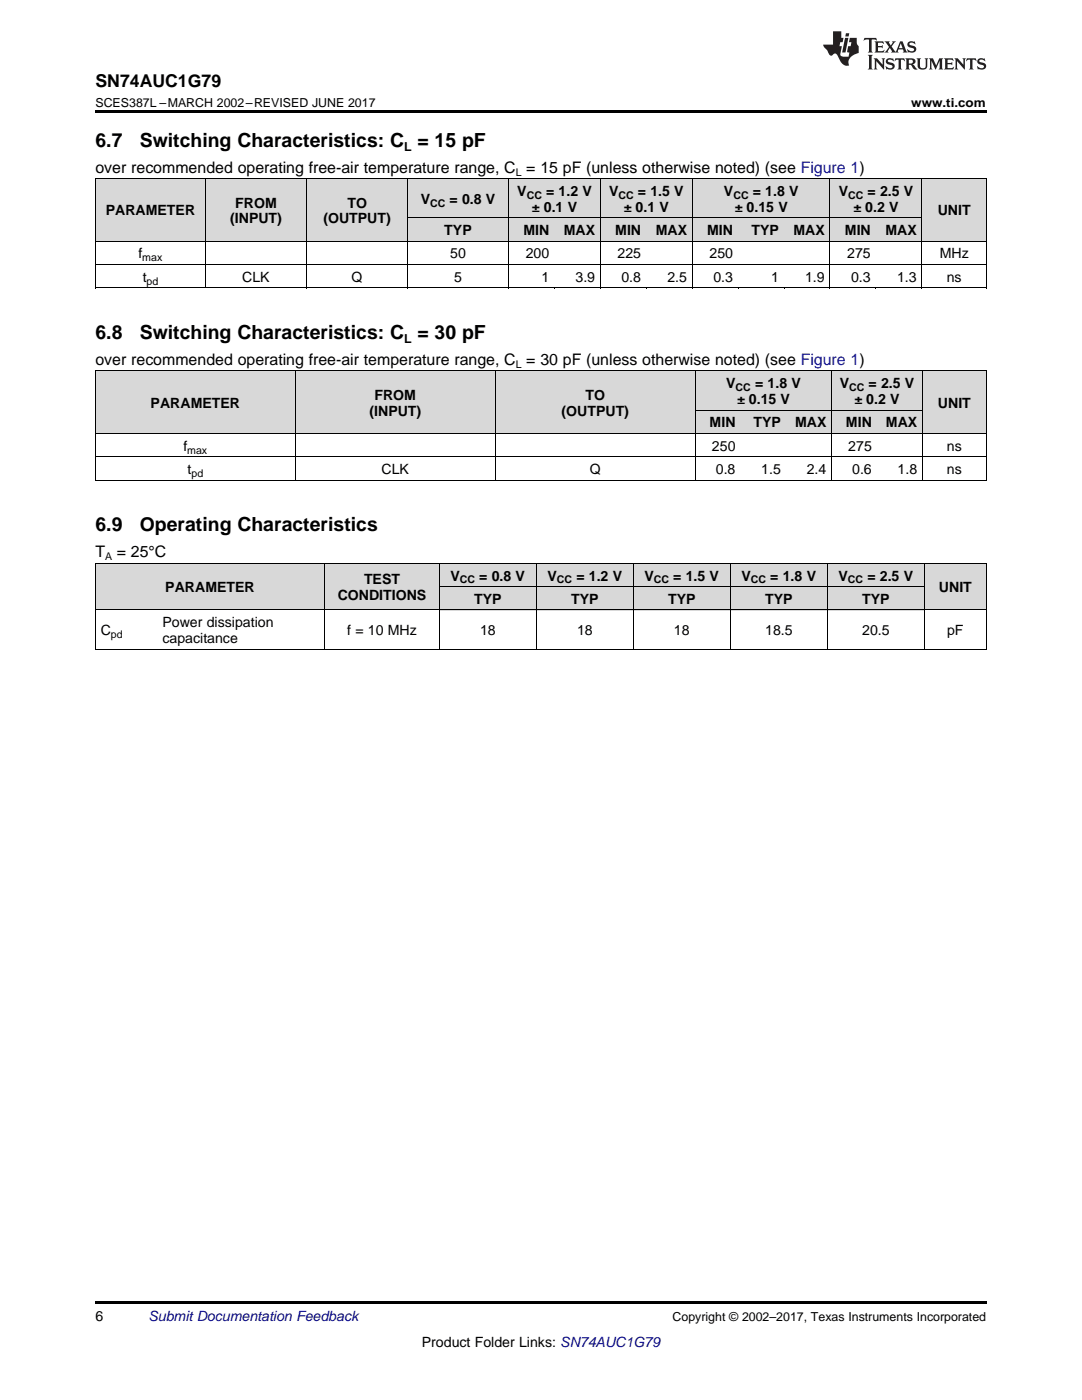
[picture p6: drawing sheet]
<svg xmlns="http://www.w3.org/2000/svg" width="216mm" height="279mm" viewBox="0 0 216 279" stroke-linecap="round" stroke-linejoin="round" font-family="sans-serif">
<g fill="#d8d8d8">
<path d="M19 112.5h12.4v9.3h-12.4z"/>
<path d="M31.4 112.5h33.4v9.3h-33.4z"/>
<path d="M64.8 112.5h22.9v9.3h-22.9z"/>
<path d="M184.5 112.5h12.3v9.3h-12.3z"/>
<path d="M87.7 117.1h19.4v4.7h-19.4z"/>
<path d="M107.1 117.1h19.3v4.7h-19.3z"/>
<path d="M126.4 117.1h19.4v4.7h-19.4z"/>
<path d="M145.8 117.1h19.3v4.7h-19.3z"/>
<path d="M165.1 117.1h19.4v4.7h-19.4z"/>
<path d="M87.7 112.5h19.4v4.6h-19.4z"/>
<path d="M107.1 112.5h19.3v4.6h-19.3z"/>
<path d="M126.4 112.5h19.4v4.6h-19.4z"/>
<path d="M145.8 112.5h19.3v4.6h-19.3z"/>
<path d="M165.1 112.5h19.4v4.6h-19.4z"/>
<path d="M19 74.1h39.9v12.5h-39.9z"/>
<path d="M58.9 74.1h39.9v12.5h-39.9z"/>
<path d="M98.8 74.1h40v12.5h-40z"/>
<path d="M184.1 74.1h12.7v12.5h-12.7z"/>
<path d="M138.8 81.9h9v4.7h-9z"/>
<path d="M147.8 81.9h9.1v4.7h-9.1z"/>
<path d="M156.9 81.9h9.1v4.7h-9.1z"/>
<path d="M166 81.9h9v4.7h-9z"/>
<path d="M175 81.9h9.1v4.7h-9.1z"/>
<path d="M138.8 74.1h9v7.8h-9z"/>
<path d="M147.8 74.1h9.1v7.8h-9.1z"/>
<path d="M156.9 74.1h9.1v7.8h-9.1z"/>
<path d="M166 74.1h9v7.8h-9z"/>
<path d="M175 74.1h9.1v7.8h-9.1z"/>
<path d="M19 35.7h22v12.5h-22z"/>
<path d="M41 35.7h20.2v12.5h-20.2z"/>
<path d="M61.2 35.7h20.2v12.5h-20.2z"/>
<path d="M184 35.7h12.8v12.5h-12.8z"/>
<path d="M81.4 43.5h20.1v4.7h-20.1z"/>
<path d="M101.5 43.5h9.2v4.7h-9.2z"/>
<path d="M110.7 43.5h9.1v4.7h-9.1z"/>
<path d="M119.8 43.5h9.2v4.7h-9.2z"/>
<path d="M129 43.5h9.2v4.7h-9.2z"/>
<path d="M138.2 43.5h9.2v4.7h-9.2z"/>
<path d="M147.4 43.5h9.1v4.7h-9.1z"/>
<path d="M156.5 43.5h9.2v4.7h-9.2z"/>
<path d="M165.7 43.5h9.1v4.7h-9.1z"/>
<path d="M174.8 43.5h9.2v4.7h-9.2z"/>
<path d="M81.4 35.7h20.1v7.8h-20.1z"/>
<path d="M101.5 35.7h9.2v7.8h-9.2z"/>
<path d="M110.7 35.7h9.1v7.8h-9.1z"/>
<path d="M119.8 35.7h9.2v7.8h-9.2z"/>
<path d="M129 35.7h9.2v7.8h-9.2z"/>
<path d="M138.2 35.7h9.2v7.8h-9.2z"/>
<path d="M147.4 35.7h9.1v7.8h-9.1z"/>
<path d="M156.5 35.7h9.2v7.8h-9.2z"/>
<path d="M165.7 35.7h9.1v7.8h-9.1z"/>
<path d="M174.8 35.7h9.2v7.8h-9.2z"/>
</g>
<g fill="#000">
<path d="M19 22h177.8v.5h-177.8zM19 57.5h.2zM61.1 57.5h.1zM81.2 57.5h.2zM101.4 57.5h.1zM110.6 57.5h.1zM119.7 57.5h.1zM128.9 57.5h.1zM138.1 57.5h.1zM147.2 57.5h.2zM156.4 57.5h.1zM165.6 57.5h.1z"/>
<path d="M174.7 57.5h.1zM183.9 57.5h.1zM196.7 57.5h.1zM19 259.7h177.8v.5h-177.8z"/>
</g>
<g fill="none" stroke="#000" stroke-width=".2">
<path d="M19 35.6h177.8M19.1 35.7v21.8M41 35.7v21.8M61.2 35.7v21.8M81.3 35.7v21.8M101.5 35.7v21.8M119.8 35.7v21.8M138.1 35.7v21.8M165.6 35.7v21.8M184 35.7v21.8M196.8 35.7v21.8M19 57.4h177.8"/>
<path d="M19 52.8h177.8M19 48.1h177.8M81.4 43.5h102.6M19 74h177.8M19.1 74.1v21.8M58.9 74.1v21.8M98.8 74.1v21.8M138.7 74.1v21.8M165.9 74.1v21.8M184.1 74.1v21.8M196.8 74.1v21.8M19 95.8h177.8"/>
<path d="M19 91.2h177.8M19 86.5h177.8M138.8 81.9h45.3M19 112.4h177.8M19.1 112.5v17.1M64.8 112.5v17.1M87.6 112.5v17.1M87.7 117.1h96.8M107 112.5v17.1M126.3 112.5v17.1M145.7 112.5v17.1M165.1 112.5v17.1"/>
<path d="M184.4 112.5v17.1M196.8 112.5v17.1M19 129.6h177.8M19 121.7h177.8"/>
</g>
<g fill="#231f20">
<path d="M172.5 7.6l-.1 .5 .4-.2h.6v.1v2.1l-.2 .4h.9l-.2-.4v-2.1l.1-.1h.5l.5 .2-.2-.5zM174.5 8.3l.2 .3v1.5l-.2 .4h1.8l.2-.6a1.04 1.04 0 0 1-1.3 .2v-.7h.6l.3 .2v-.6l-.3 .2h-.6v-.6l.8-.1 .4 .3-.2-.5zM176.5 8.3l.9 1.1-.9 1.1h.8l-.2-.2 .4-.7 .5 .7-.2 .2h1.5l-.2-.2 .2-.4h.9l.1 .4-.2 .2h1l-.3-.3-.7-1.9h-.5l-.9 2-.8-1 .9-1h-.8l.1 .3-.4 .5-.3-.6 .1-.2zM179.7 8.6l.4 1h-.7zM181.3 8.4a.63 .63 0 0 0-.2 .7 .63 .63 0 0 0 .6 .4l.6 .2 .1 .2a.75 .75 0 0 1-.7 .4 .75 .75 0 0 1-.6-.5l.1 .7 .1-.1a1.11 1.11 0 0 0 1.5-.6 1.13 1.13 0 0 0-1.2-.8l-.1-.4a1.04 1.04 0 0 1 1.2 .2l-.2-.5-.2 .1-.4-.2zM173.2 10.9l.2 .4v2.2l-.2 .4h1l-.3-.4v-2.2l.3-.4zM174.3 11.6l.3 .4v1.5l-.3 .4h.8l-.2-.4v-1.3l1.5 1.7v-1.9l.2-.4h-.7l.2 .4v.9l-1.1-1.3zM177 11.8a.62 .62 0 0 0-.2 .7 .62 .62 0 0 0 .6 .4l.6 .1 .1 .3a.76 .76 0 0 1-.7 .3 .76 .76 0 0 1-.7-.4l.2 .7 .1-.1a1.11 1.11 0 0 0 1.5-.6 1.13 1.13 0 0 0-1.2-.8l-.1-.4a1.04 1.04 0 0 1 1.2 .2l-.2-.6-.2 .1-.5-.1zM178.7 11.6l-.2 .6a.61 .61 0 0 1 .8-.3v1.6l-.2 .4h.9l-.2-.4v-1.6a.63 .63 0 0 1 .7 .3l-.1-.6zM180.6 11.6l.3 .4v1.5l-.3 .4h1l-.2-.2-.1-.8 .6 .2a.76 .76 0 0 0 1.2 .7l-1-1a.58 .58 0 0 0 .6-.5 .58 .58 0 0 0-.5-.6zM181.4 11.9h.1a.45 .45 0 0 1 .5 .1 .45 .45 0 0 1 .1 .5l-.8 .2zM182.9 11.6l.2 .2a2.17 2.17 0 0 0 .3 1.9 .99 .99 0 0 0 1.6-.6v-1.1l.2-.4h-.7l.2 .2a1.92 1.92 0 0 1-.2 1.8 .6 .6 0 0 1-.9-.5v-1.1l.2-.4zM185.4 11.6l.2 .4v1.5l-.2 .4h.7l-.2-.4v-1.4l.8 1.8 .8-1.8v1.4l-.2 .4h.9l-.2-.4v-1.5l.2-.4h-.8l-.6 1.5-.6-1.5zM188.4 11.6l.2 .4v1.5l-.2 .4h1.8l.1-.6a1.04 1.04 0 0 1-1.2 .1v-.6h.5l.4 .2v-.6l-.4 .2h-.5v-.7h.8l.3 .3-.1-.6zM190.5 11.6l.2 .4v1.5l-.2 .4h.7l-.2-.4v-1.3l1.5 1.7v-1.9l.2-.4h-.7l.2 .4v.9l-1.1-1.3zM192.9 11.6l-.1 .6a.61 .61 0 0 1 .7-.3l.1 1.6-.3 .4h1l-.3-.4 .1-1.6a.63 .63 0 0 1 .7 .3l-.1-.6zM195.2 11.8a.62 .62 0 0 0-.2 .7 .62 .62 0 0 0 .6 .4l.6 .1 .1 .3a.76 .76 0 0 1-.7 .3 .76 .76 0 0 1-.6-.4l.1 .7 .1-.1a1.11 1.11 0 0 0 1.6-.6 1.13 1.13 0 0 0-1.3-.8l-.1-.4a1.04 1.04 0 0 1 1.2 .2l-.1-.6-.2 .1-.5-.1z"/>
<path d="M166.2 6.3v2.6h-1.9v.4l.8 .9a.91 .91 0 0 0 1 .8 .56 .56 0 0 1 .5-.3 .56 .56 0 0 1 .5 .3l.4 .8a1.53 1.53 0 0 0 1.9 1.2 1.54 1.54 0 0 1 1-2.1l.9-.3v-1.4a1.52 1.52 0 0 1-.4-1.6h-1.3l-.2 .8h.5l-.2 .8h-.5l-.1 1v.2l.4 .1-.2 .8a1.93 1.93 0 0 1-1.6-.3l.3-1.8h-.5l.2-.8h.4l.2-.8h-.4v-1.3zM168.6 7.6l-.6 2.9h.7l.6-2.9zM168.8 6.6l-.1 .7h.6l.2-.7z"/>
</g>
<g font-size="3.9">
<text x="19" y="29.3">6.7</text>
<text x="27.9" y="29.3">Switching Characteristics: C = 15 pF</text>
<text x="19" y="67.7">6.8</text>
<text x="27.9" y="67.7">Switching Characteristics: C = 30 pF</text>
<text x="19" y="106">6.9</text>
<text x="27.9" y="106">Operating Characteristics</text>
</g>
<text font-size="3.5" x="19" y="17.3">SN74AUC1G79</text>
<g font-size="3.2">
<text x="19" y="34.4">over recommended operating free-air temperature range, C = 15 pF (unless otherwise noted) (see Figure 1)</text>
<text x="19" y="72.8">over recommended operating free-air temperature range, C = 30 pF (unless otherwise noted) (see Figure 1)</text>
<text x="19" y="111.2">T</text>
<text x="23.3" y="111.2">= 25°C</text>
</g>
<g font-size="2.8">
<text x="47" y="41.4">FROM</text>
<text x="69.3" y="41.4">TO</text>
<text x="84" y="40.7">V</text>
<text x="89.7" y="40.7">= 0.8 V</text>
<text x="103.2" y="39.1">V</text>
<text x="109" y="39.1">=</text>
<text x="111.5" y="39.1">1.2 V</text>
<text x="121.5" y="39.1">V</text>
<text x="127.3" y="39.1">=</text>
<text x="129.8" y="39.1">1.5 V</text>
<text x="144.5" y="39.1">V</text>
<text x="150.2" y="39.1">= 1.8</text>
<text x="157.5" y="39.1">V</text>
<text x="167.4" y="39.1">V</text>
<text x="173.1" y="39.1">=</text>
<text x="175.6" y="39.1">2.5 V</text>
<text x="21.1" y="43">PARAMETER</text>
<text x="45.9" y="44.6">(INPUT)</text>
<text x="64.5" y="44.6">(OUTPUT)</text>
<text x="88.7" y="46.9">TYP</text>
<text x="104.5" y="46.9">MIN</text>
<text x="106.2" y="42.3">± 0.1 V</text>
<text x="112.5" y="46.9">MAX</text>
<text x="122.8" y="46.9">MIN</text>
<text x="124.5" y="42.3">± 0.1 V</text>
<text x="130.8" y="46.9">MAX</text>
<text x="141.1" y="46.9">MIN</text>
<text x="146.6" y="42.3">±</text>
<text x="149" y="42.3">0.15 V</text>
<text x="150" y="46.9">TYP</text>
<text x="158.3" y="46.9">MAX</text>
<text x="168.6" y="46.9">MIN</text>
<text x="170.3" y="42.3">± 0.2 V</text>
<text x="176.7" y="46.9">MAX</text>
<text x="187.1" y="43">UNIT</text>
<text x="27.6" y="51.6">f</text>
<text x="89.9" y="51.6">50</text>
<text x="104.9" y="51.6">200</text>
<text x="123.2" y="51.6">225</text>
<text x="141.6" y="51.6">250</text>
<text x="169.1" y="51.6">275</text>
<text x="187.5" y="51.6">MHz</text>
<text x="28.5" y="56.2">t</text>
<text x="48.3" y="56.2">CLK</text>
<text x="70.2" y="56.2">Q</text>
<text x="90.6" y="56.2">5</text>
<text x="108.1" y="56.2">1</text>
<text x="114.8" y="56.2">3.9</text>
<text x="124" y="56.2">0.8</text>
<text x="133.2" y="56.2">2.5</text>
<text x="142.3" y="56.2">0.3</text>
<text x="153.9" y="56.2">1</text>
<text x="160.7" y="56.2">1.9</text>
<text x="169.8" y="56.2">0.3</text>
<text x="179" y="56.2">1.3</text>
<text x="188.9" y="56.2">ns</text>
<text x="144.9" y="77.5">V</text>
<text x="150.7" y="77.5">= 1.8</text>
<text x="157.9" y="77.5">V</text>
<text x="167.6" y="77.5">V</text>
<text x="173.3" y="77.5">=</text>
<text x="175.8" y="77.5">2.5 V</text>
<text x="30.1" y="81.4">PARAMETER</text>
<text x="73.7" y="83">(INPUT)</text>
<text x="74.7" y="79.8">FROM</text>
<text x="112" y="83">(OUTPUT)</text>
<text x="116.8" y="79.8">TO</text>
<text x="147.1" y="80.6">±</text>
<text x="149.4" y="80.6">0.15 V</text>
<text x="170.5" y="80.6">± 0.2 V</text>
<text x="187.1" y="81.4">UNIT</text>
<text x="36.6" y="90">f</text>
<text x="141.6" y="85.3">MIN</text>
<text x="142.1" y="90">250</text>
<text x="150.4" y="85.3">TYP</text>
<text x="158.6" y="85.3">MAX</text>
<text x="168.8" y="85.3">MIN</text>
<text x="169.3" y="90">275</text>
<text x="176.8" y="85.3">MAX</text>
<text x="188.9" y="90">ns</text>
<text x="37.4" y="94.6">t</text>
<text x="76.1" y="94.6">CLK</text>
<text x="117.7" y="94.6">Q</text>
<text x="142.8" y="94.6">0.8</text>
<text x="151.9" y="94.6">1.5</text>
<text x="161" y="94.6">2.4</text>
<text x="170" y="94.6">0.6</text>
<text x="179.1" y="94.6">1.8</text>
<text x="188.9" y="94.6">ns</text>
<text x="33" y="118.2">PARAMETER</text>
<text x="67.4" y="119.8">CONDITIONS</text>
<text x="72.6" y="116.6">TEST</text>
<text x="89.9" y="115.9">V</text>
<text x="95.6" y="115.9">= 0.8 V</text>
<text x="109.3" y="115.9">V</text>
<text x="115" y="115.9">= 1.2 V</text>
<text x="128.6" y="115.9">V</text>
<text x="134.3" y="115.9">= 1.5 V</text>
<text x="148" y="115.9">V</text>
<text x="153.7" y="115.9">= 1.8 V</text>
<text x="167.3" y="115.9">V</text>
<text x="173.1" y="115.9">= 2.5 V</text>
<text x="187.4" y="118.2">UNIT</text>
<text x="32.4" y="125.2">Power dissipation</text>
<text x="94.6" y="120.5">TYP</text>
<text x="114" y="120.5">TYP</text>
<text x="133.3" y="120.5">TYP</text>
<text x="152.7" y="120.5">TYP</text>
<text x="172" y="120.5">TYP</text>
<text x="20.1" y="126.8">C</text>
<text x="32.4" y="128.3">capacitance</text>
<text x="69.3" y="126.8">f = 10 MHz</text>
<text x="95.8" y="126.8">18</text>
<text x="115.1" y="126.8">18</text>
<text x="134.5" y="126.8">18</text>
<text x="152.7" y="126.8">18.5</text>
<text x="172" y="126.8">20.5</text>
<text x="189" y="126.8">pF</text>
<text x="19" y="263.6">6</text>
<text x="84.2" y="268.9">Product Folder Links: SN74AUC1G79</text>
</g>
<text font-size="2.8" fill="#0000c8" x="29.6" y="263.6">Submit Documentation Feedback</text>
<g font-size="2.5">
<text x="19" y="21.4">SCES387L –MARCH 2002–REVISED JUNE 2017</text>
<text x="181.8" y="21.4">www.ti.com</text>
<text x="80.6" y="30.1">L</text>
<text x="80.6" y="68.4">L</text>
<text x="134.2" y="263.6">Copyright © 2002–2017, Texas Instruments Incorporated</text>
</g>
<g font-size="2.1">
<text x="102.9" y="35.1">L</text>
<text x="85.8" y="41.2">CC</text>
<text x="105.1" y="39.7">CC</text>
<text x="123.4" y="39.7">CC</text>
<text x="146.3" y="39.7">CC</text>
<text x="169.2" y="39.7">CC</text>
<text x="28.4" y="52.1">max</text>
<text x="29.2" y="56.8">pd</text>
<text x="102.9" y="73.4">L</text>
<text x="146.8" y="78">CC</text>
<text x="169.4" y="78">CC</text>
<text x="37.4" y="90.5">max</text>
<text x="38.2" y="95.2">pd</text>
<text x="21" y="111.8">A</text>
<text x="91.8" y="116.4">CC</text>
<text x="111.1" y="116.4">CC</text>
<text x="130.5" y="116.4">CC</text>
<text x="149.8" y="116.4">CC</text>
<text x="169.2" y="116.4">CC</text>
<text x="22.1" y="127.3">pd</text>
</g>
</svg>
